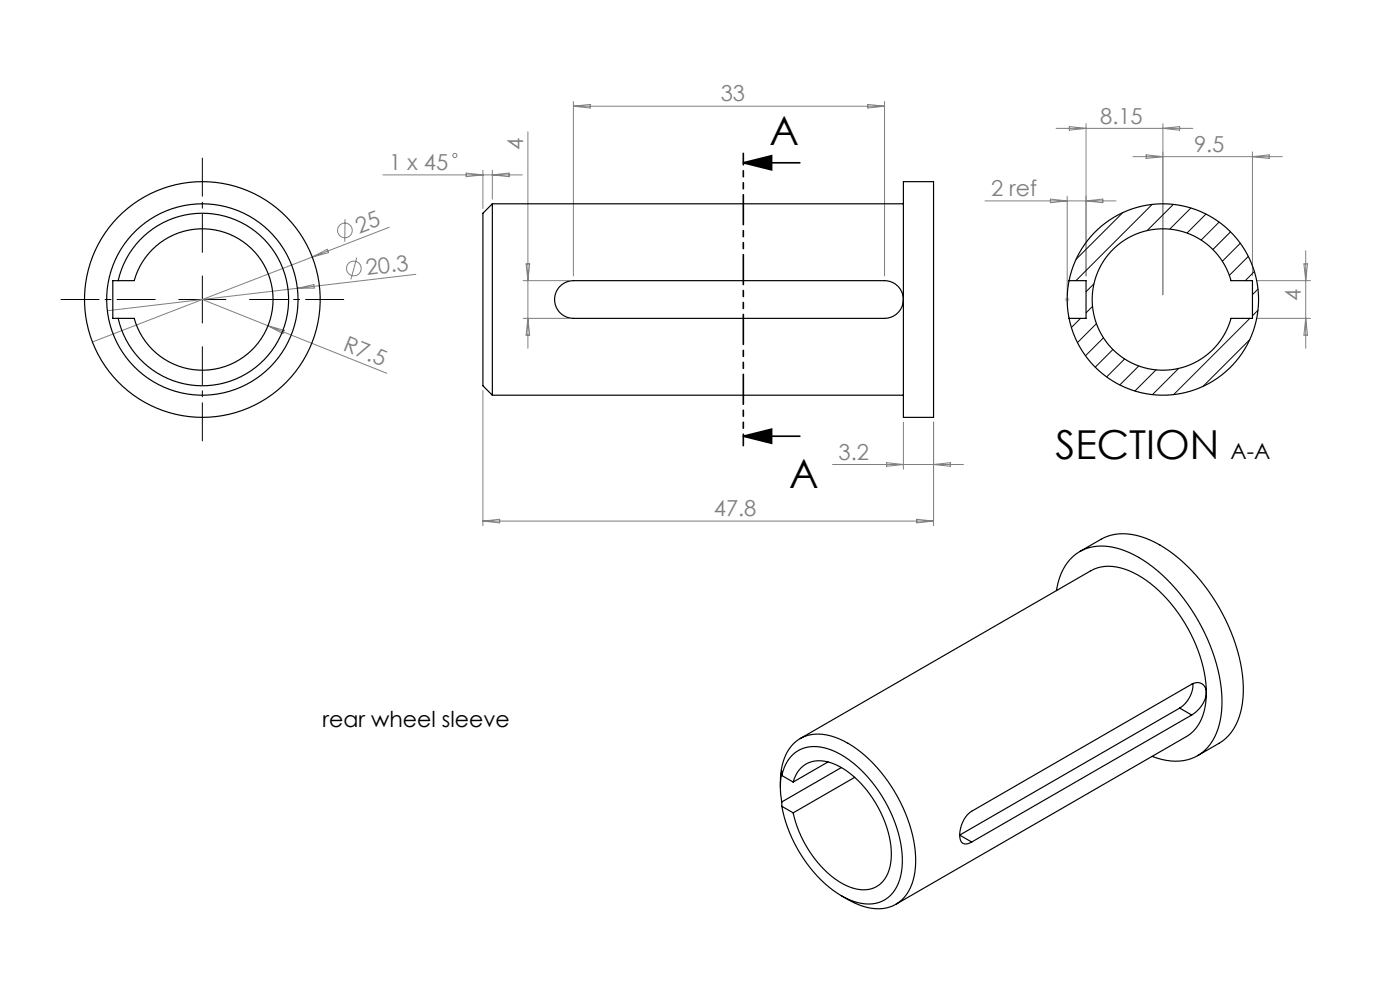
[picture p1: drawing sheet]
<svg xmlns="http://www.w3.org/2000/svg" width="297mm" height="210mm" viewBox="0 0 297 210" stroke-linecap="round" stroke-linejoin="round" font-family="sans-serif">
<g fill="none" stroke="#808080" stroke-width=".21">
<path d="M81.2 37.1h29.6M98.9 36.7l3.5 .4-3.5 .4zM102.4 36.1v8.1M104.4 36.1v6.1M104.4 37.1l3.6-.4v.8zM112 28v45.9M121.6 21.5v37M121.6 22.5h66M121.6 22.5l3.6-.3v.7zM184.1 22.2l3.5 .3-3.5 .4zM187.6 21.5v37M224 27.2h29"/>
<path d="M226.8 26.9l3.6 .3-3.6 .4zM230.4 26.2v32.3M240.3 33.2h31.7M243.1 32.9l3.6 .3-3.6 .4zM246.7 26.2v36.3M246.7 27.2l3.6-.3v.7zM265.7 32.2v26.3M265.7 33.2l3.6-.3v.7zM66.2 54.5l-46.6 18M66.2 54.5l3.2-1.6 .3 .7zM73.2 46.5l-.1 4.8M75.7 54.6l-1.3 4.7"/>
<path d="M82.6 48.2l-16.4 6.3M88.2 58.2l-65.4 7.7M111 59.5h9.6M111.6 56h.8l-.4 3.5zM209 42.6h27.7M222.8 42.2l3.6 .4-3.6 .4zM226.4 41.6v20.9M230.4 42.6l3.6-.4v.8zM266.7 59.5h11.3M276.6 56h.8l-.4 3.5zM277 53.2v20.7M42.9 63.5l14 5.6"/>
<path d="M56.9 69.1l25.1 10.1M56.9 69.1l3.4 1-.3 .7zM63.1 61.2l3.5-.8 .1 .7zM111 67.5h9.6M112 67.5l.4 3.6h-.8zM266.7 67.5h11.3M277 67.5l.4 3.6h-.8zM102.4 82.8v28.7M176.6 98.5h27.8M188.1 98.2l3.5 .3-3.5 .4zM191.6 89.5v10M198 89.5v22"/>
<path d="M198 98.5l3.6-.3v.7zM102.4 110.5h95.6M102.4 110.5l3.6-.3v.7zM194.5 110.2l3.5 .3-3.5 .4z"/>
<circle cx="96.5" cy="33" r=".44"/>
<circle cx="73.2" cy="48.9" r="1.56"/>
<circle cx="75.1" cy="57" r="1.56"/>
</g>
<path d="M157.7 34.5h12M157.7 34.5l6-1.5v3zM157.7 92.5h12M157.7 92.5l6-1.5v3z" fill="none" stroke="#000" stroke-width=".35"/>
<path d="M225.9 63.5h1M226 63.2l.8 .7M226.4 63v1M226.8 63.2l-.8 .7" fill="none" stroke="#c0c0c0" stroke-width=".21"/>
<path d="M42.9 53.5v-20M32.9 63.5h-20M42.9 73.5v20M52.9 63.5h20" fill="none" stroke="#000" stroke-width=".21" stroke-dasharray="15.2 1.3 1.3 1.3" stroke-dashoffset="7.1"/>
<g fill="none" stroke="#000" stroke-width=".21">
<path d="M42.9 58.5v10M238.2 45.1l-9.9 9.9M244.4 43.4l-16.2 16.1M248.9 43.4l-5.5 5.5M252.6 44.1l-4.4 4.5M255.8 45.4l-4 4M258.6 47.1l-3.8 3.8M261.1 49.2l-3.8 3.7M263.1 51.6l-3.8 3.8M264.8 54.4l-4 4M266.1 57.6l-1.9 1.9M37.9 63.5h10"/>
<path d="M229.2 67.5l-1.9 2M231.8 65l-1.4 1.4M232.1 60.2l-1.7 1.7M232.6 68.7l-4 4M234.1 71.7l-3.8 3.8M236.1 74.1l-3.8 3.8M238.6 76.1l-3.8 3.9M241.6 77.6l-4 4.1M245.2 78.5l-4.4 4.4M250 78.2l-5.5 5.5M265.1 72l-9.9 10M265.1 67.5l-16.1 16.2"/>
<path d="M266.9 65.8l-1.2 1.2M266.9 61.3l-1.2 1.2"/>
</g>
<path d="M157.7 32.5v62" fill="none" stroke="#000" stroke-width=".35" stroke-dasharray="6.3 1.3 1.3 1.3 1.3 1.3" stroke-dashoffset="3.9"/>
<path d="M157.7 34.5l6-1.5v3zM157.7 92.5l6-1.5v3z" fill="#000"/>
<g fill="none" stroke="#000" stroke-width=".25">
<path d="M191.6 38.5h6.4v50h-6.4zM23.9 59.5h4.6a15 15 0 0 1 23.1-8.2 15 15 0 0 1 0 24.5 15 15 0 0 1-23.1-8.3h-4.6zM25.1 59.5a18.3 18.3 0 0 1 28.1-11.1 18.3 18.3 0 0 1 0 30.3 18.3 18.3 0 0 1-28.1-11.2M104.4 43.2v40.6M104.4 43.2l-2 2v36.6l2 2M104.4 43.2h87.2M226.8 59.5a20.3 20.3 0 0 1 31.2-12.8 20.3 20.3 0 0 1 0 33.7 20.3 20.3 0 0 1-31.2-12.9M226.8 59.5v.3a20.3 20.3 0 0 0 0 7.7M226.8 59.5h3.6v8h-3.6M235.8 53.2a15 15 0 0 1 25.4 6.3h4.5v8h-4.5a15 15 0 0 1-21.9 9.1 15 15 0 0 1-3.5-23.4zM118.7 60.8a4 4 0 0 1 2.9-1.3h66a4 4 0 0 1 4 4 4 4 0 0 1-4 4h-66a4 4 0 0 1-3.6-2.3 4 4 0 0 1 .7-4.4zM104.4 83.8h87.2"/>
<path d="M229.1 117l4.5-2.6a11.4 11.4 0 0 1 10.5 .2 34.8 34.8 0 0 1 15.3 15.8 33.1 33.1 0 0 1 4.2 18.6 11.1 11.1 0 0 1-5 8.7l-4.5 2.6M224.1 125.3a10.6 10.6 0 0 1 6.3-8.9 13.4 13.4 0 0 1 11.2 1.8 39.3 39.3 0 0 1 16.4 22.6 23.5 23.5 0 0 1 0 14.8 9.2 9.2 0 0 1-11.5 5.5l-2.1-.7M250.3 150.2l-46.7 26.9 2.5 1.5M250.3 150.2l2.5 1.5M252.8 151.7l-46.7 26.9M253.1 145a6.2 6.2 0 0 1-2.8 5.2M255.9 146.9a11 11 0 0 1-3.3 8.8l-62.5 36.1M255.9 146.9a31.7 31.7 0 0 0-14.6-25 10.7 10.7 0 0 0-9.1-1.2l-62.4 36M255.9 146.9a1.96 1.96 0 0 0-1-1.9 1.96 1.96 0 0 0-2.1 .1l-46.7 27a6.1 6.1 0 0 0-2.3 6.2 1.43 1.43 0 0 0 2.3 .3M255.9 146.9a6.2 6.2 0 0 1-3.1 4.8M165.5 167a12.6 12.6 0 0 1 2.7-9.1 8.1 8.1 0 0 1 9-1.5 26.2 26.2 0 0 1 12.6 11.6 27.9 27.9 0 0 1 4.3 16.8 8.4 8.4 0 0 1-6.1 7.8 11.7 11.7 0 0 1-8.1-1.8l-1.4-.8M165.8 170.1l.1 .9"/>
<path d="M165.9 164.5l-.1-.9-.1 1.2a17.4 17.4 0 0 0 .1 5.3M165.9 164.5a7.1 7.1 0 0 1 9.9-5.6 23.7 23.7 0 0 1 12 11.1 24.2 24.2 0 0 1 3.4 14.9 7.3 7.3 0 0 1-6.2 6.8 13.9 13.9 0 0 1-10-4.3 30.2 30.2 0 0 1-9.1-16.4M165.9 164.5l2.4 1.4M165.9 171l2.4 1.4M168.3 165.9a5.8 5.8 0 0 1 8.1-4 20.3 20.3 0 0 1 10.5 10.5 17.8 17.8 0 0 1 1.7 12.1 5.7 5.7 0 0 1-7.5 3.9 19.5 19.5 0 0 1-10.6-10l-1.4-3-.8-3M175.7 161.6l-7.4 4.3M178.5 162.8l-12.7 7.3M181.3 164.9l-13 7.5"/>
<circle cx="42.9" cy="63.5" r="25"/>
<circle cx="42.9" cy="63.5" r="20.3"/>
</g>
<g font-size="8.5">
<text x="163.2" y="30.7">A</text>
<text x="223.9" y="97.4">SECTION</text>
<text x="167.4" y="103.5">A</text>
</g>
<g font-size="4.7" fill="#808080">
<text x="152.9" y="21.5">33</text>
<text x="233.4" y="26.2">8.15</text>
<text x="111" y="31.8" transform="rotate(-90 111 31.8)">4</text>
<text x="253.3" y="32.2">9.5</text>
<text x="82.5" y="36">1 x 45</text>
<text x="210.2" y="41.6">2 ref</text>
<text x="76.2" y="49.5" transform="rotate(-21 76.2 49.5)">25</text>
<text x="77.8" y="58.3" transform="rotate(-7 77.8 58.3)">20.3</text>
<text x="276" y="63.9" transform="rotate(-90 276 63.9)">4</text>
<text x="72.6" y="74.3" transform="rotate(22 72.6 74.3)">R7.5</text>
<text x="177.9" y="97.5">3.2</text>
<text x="151.4" y="109.5">47.8</text>
</g>
<g font-size="4.7">
<text x="261" y="97.4">A-A</text>
<text x="68.4" y="154.2">rear wheel sleeve</text>
</g>
</svg>
